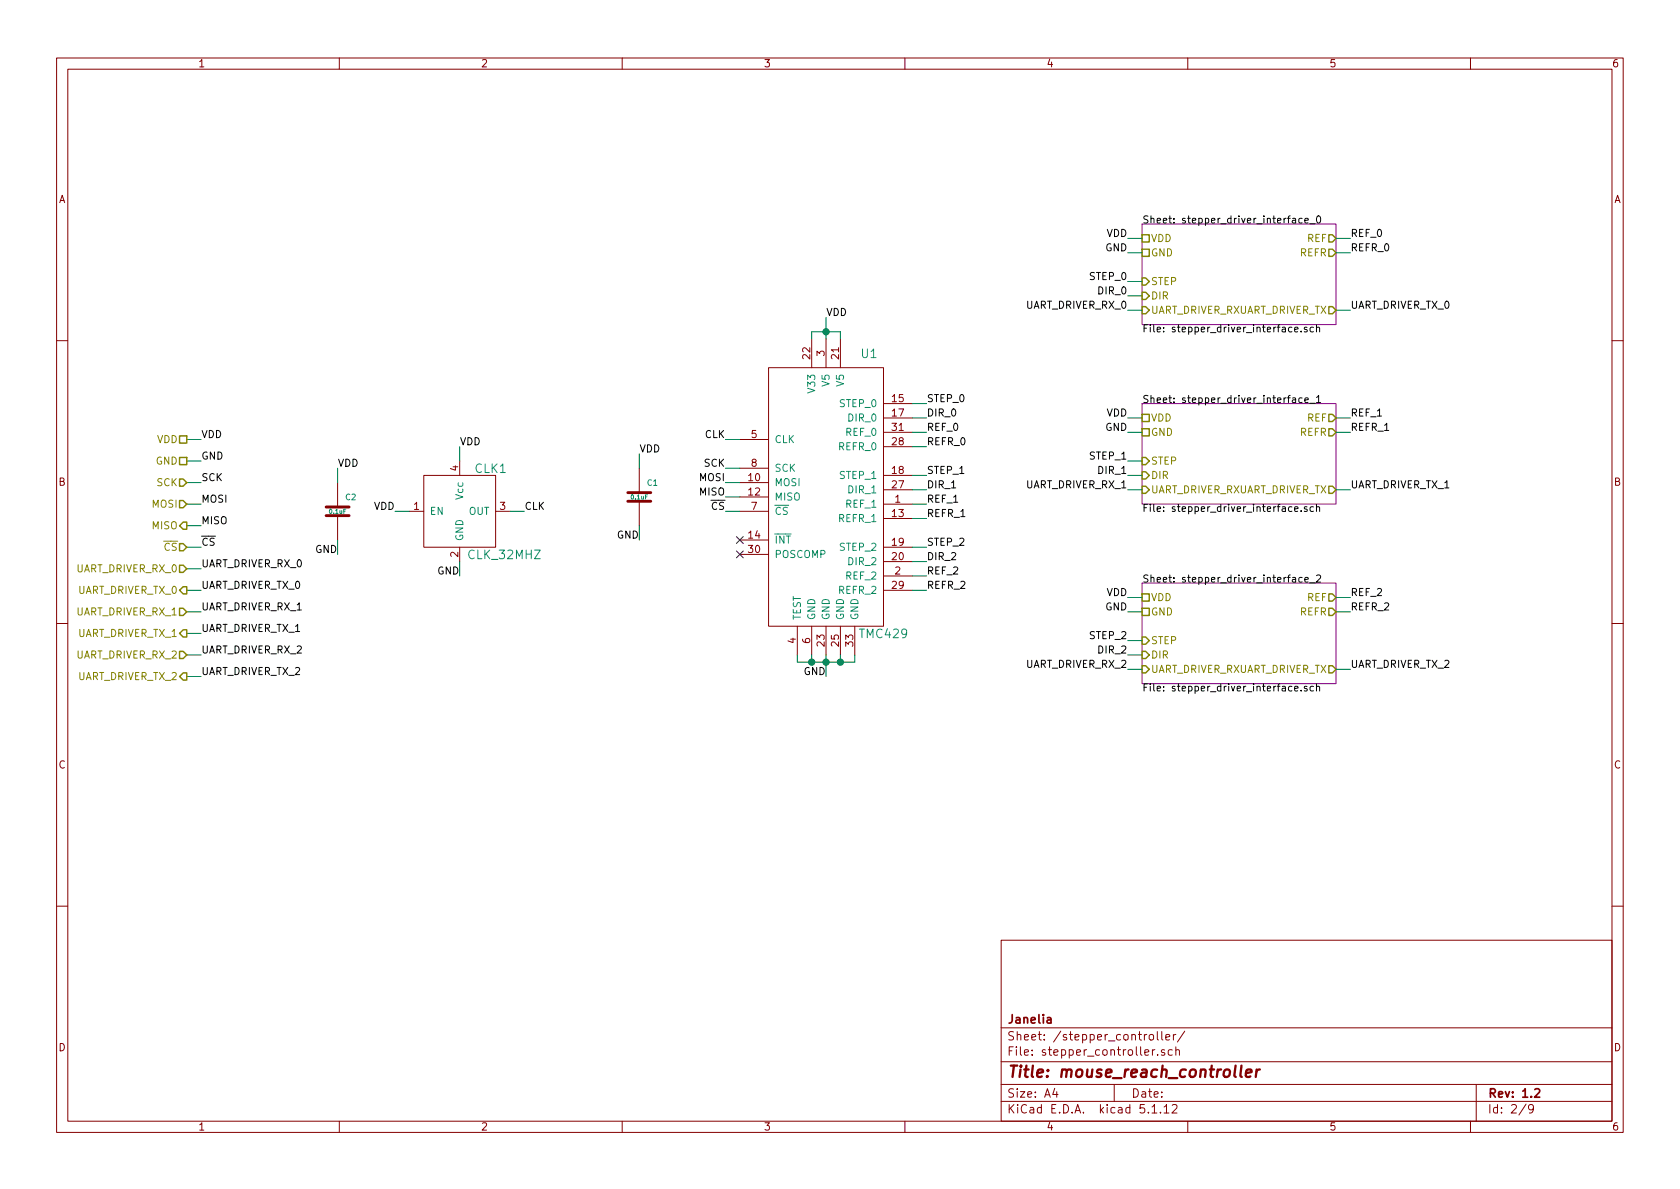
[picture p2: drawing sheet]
EESchema Schematic File Version 4
EELAYER 30 0
EELAYER END
$Descr A4 11693 8268
encoding utf-8
Sheet 2 9
Title "mouse_reach_controller"
Date ""
Rev "1.2"
Comp "Janelia"
Comment1 ""
Comment2 ""
Comment3 ""
Comment4 ""
$EndDescr
$Comp
L mouse_reach_controller:0.1uF_0402 C2
U 1 1
P 2350 3550
F 0 "C2" H 2400 3650 40  0000 L CNN
F 1 "0.1uF" H 2350 3550 30  0000 C CNN
F 2 "mouse_reach_controller:SM0402" H 2388 3400 30  0001 C CNN
F 3 "" H 2350 3550 60  0001 C CNN
F 4 "Digi-Key" H 2450 3750 60  0001 C CNN "Vendor"
F 5 "311-1375-1-ND" H 2550 3850 60  0001 C CNN "Vendor Part Number"
F 6 "CAP CER 0.1UF 25V Y5V" H 2650 3950 60  0001 C CNN "Description"
F 7 "0402" H 2350 3550 50  0001 C CNN "Package"
F 8 "Yageo" H 2350 3550 50  0001 C CNN "Manufacturer"
F 9 "CC0402ZRY5V8BB104" H 2350 3550 50  0001 C CNN "Manufacturer Part Number"
	1    2350 3550
	1    0    0    -1  
$EndComp
Wire Wire Line
	3550 3550 3650 3550
Wire Wire Line
	3200 3900 3200 4000
Wire Wire Line
	3200 3200 3200 3100
Wire Wire Line
	2850 3550 2750 3550
Text Label 3200 3100 0    50   ~ 0
VDD
Text Label 2750 3550 2    50   ~ 0
VDD
Wire Wire Line
	2350 3350 2350 3250
Wire Wire Line
	2350 3750 2350 3850
Text Label 3200 4000 2    50   ~ 0
GND
Text Label 3650 3550 0    50   ~ 0
CLK
Text Label 2350 3250 0    50   ~ 0
VDD
Text Label 2350 3850 2    50   ~ 0
GND
$Sheet
S 7950 1550 1350 700 
U 618487C2
F0 "stepper_driver_interface_0" 50
F1 "stepper_driver_interface.sch" 50
F2 "STEP" I L 7950 1950 50 
F3 "DIR" I L 7950 2050 50 
F4 "VDD" U L 7950 1650 50 
F5 "GND" U L 7950 1750 50 
F6 "REF" O R 9300 1650 50 
F7 "REFR" O R 9300 1750 50 
F8 "UART_DRIVER_RX" I L 7950 2150 50 
F9 "UART_DRIVER_TX" O R 9300 2150 50 
$EndSheet
Wire Wire Line
	6350 2800 6450 2800
Text Label 6450 2800 0    50   ~ 0
STEP_0
Wire Wire Line
	7950 1950 7850 1950
Text Label 7850 1950 2    50   ~ 0
STEP_0
Wire Wire Line
	6350 2900 6450 2900
Text Label 6450 2900 0    50   ~ 0
DIR_0
Wire Wire Line
	7950 2050 7850 2050
Text Label 7850 2050 2    50   ~ 0
DIR_0
Wire Wire Line
	6350 3000 6450 3000
Text Label 6450 3000 0    50   ~ 0
REF_0
Wire Wire Line
	6350 3100 6450 3100
Text Label 6450 3100 0    50   ~ 0
REFR_0
Wire Wire Line
	9300 1750 9400 1750
Text Label 9400 1750 0    50   ~ 0
REFR_0
Wire Wire Line
	9300 1650 9400 1650
Text Label 9400 1650 0    50   ~ 0
REF_0
Wire Wire Line
	7950 1650 7850 1650
Text Label 7850 1650 2    50   ~ 0
VDD
Wire Wire Line
	7950 1750 7850 1750
Text Label 7850 1750 2    50   ~ 0
GND
Wire Wire Line
	5550 4550 5550 4600
Wire Wire Line
	5550 4600 5650 4600
Wire Wire Line
	5950 4600 5950 4550
Wire Wire Line
	5650 4550 5650 4600
Connection ~ 5650 4600
Wire Wire Line
	5650 4600 5750 4600
Wire Wire Line
	5750 4550 5750 4600
Connection ~ 5750 4600
Wire Wire Line
	5750 4600 5850 4600
Wire Wire Line
	5850 4550 5850 4600
Connection ~ 5850 4600
Wire Wire Line
	5850 4600 5950 4600
Wire Wire Line
	5750 4600 5750 4700
Text Label 5750 4700 2    50   ~ 0
GND
Wire Wire Line
	5150 3050 5050 3050
Text Label 5050 3050 2    50   ~ 0
CLK
Wire Wire Line
	6350 3300 6450 3300
Text Label 6450 3300 0    50   ~ 0
STEP_1
Wire Wire Line
	6350 3400 6450 3400
Text Label 6450 3400 0    50   ~ 0
DIR_1
Wire Wire Line
	6350 3500 6450 3500
Text Label 6450 3500 0    50   ~ 0
REF_1
Wire Wire Line
	6350 3600 6450 3600
Text Label 6450 3600 0    50   ~ 0
REFR_1
Wire Wire Line
	6350 3800 6450 3800
Text Label 6450 3800 0    50   ~ 0
STEP_2
Wire Wire Line
	6350 3900 6450 3900
Text Label 6450 3900 0    50   ~ 0
DIR_2
Wire Wire Line
	6350 4000 6450 4000
Text Label 6450 4000 0    50   ~ 0
REF_2
Wire Wire Line
	6350 4100 6450 4100
Text Label 6450 4100 0    50   ~ 0
REFR_2
Wire Wire Line
	5150 3250 5050 3250
Text Label 5050 3250 2    50   ~ 0
SCK
Wire Wire Line
	5150 3350 5050 3350
Text Label 5050 3350 2    50   ~ 0
MOSI
Wire Wire Line
	5150 3450 5050 3450
Text Label 5050 3450 2    50   ~ 0
MISO
Wire Wire Line
	5150 3550 5050 3550
Text Label 5050 3550 2    50   ~ 0
~CS
$Comp
L mouse_reach_controller:0.1uF_0402 C1
U 1 1
P 4450 3450
F 0 "C1" H 4500 3550 40  0000 L CNN
F 1 "0.1uF" H 4450 3450 30  0000 C CNN
F 2 "mouse_reach_controller:SM0402" H 4488 3300 30  0001 C CNN
F 3 "" H 4450 3450 60  0001 C CNN
F 4 "Digi-Key" H 4550 3650 60  0001 C CNN "Vendor"
F 5 "311-1375-1-ND" H 4650 3750 60  0001 C CNN "Vendor Part Number"
F 6 "CAP CER 0.1UF 25V Y5V" H 4750 3850 60  0001 C CNN "Description"
F 7 "0402" H 4450 3450 50  0001 C CNN "Package"
F 8 "Yageo" H 4450 3450 50  0001 C CNN "Manufacturer"
F 9 "CC0402ZRY5V8BB104" H 4450 3450 50  0001 C CNN "Manufacturer Part Number"
	1    4450 3450
	1    0    0    -1  
$EndComp
Wire Wire Line
	4450 3250 4450 3150
Wire Wire Line
	4450 3650 4450 3750
Text Label 4450 3150 0    50   ~ 0
VDD
Text Label 4450 3750 2    50   ~ 0
GND
Wire Wire Line
	5650 2350 5650 2300
Wire Wire Line
	5650 2300 5750 2300
Wire Wire Line
	5850 2300 5850 2350
Wire Wire Line
	5750 2350 5750 2300
Connection ~ 5750 2300
Wire Wire Line
	5750 2300 5850 2300
Wire Wire Line
	5750 2300 5750 2200
Text Label 5750 2200 0    50   ~ 0
VDD
Text HLabel 1300 3500 0    50   Input ~ 0
MOSI
Wire Wire Line
	1300 3500 1400 3500
Text Label 1400 3500 0    50   ~ 0
MOSI
Text HLabel 1300 3650 0    50   Output ~ 0
MISO
Wire Wire Line
	1300 3650 1400 3650
Text Label 1400 3650 0    50   ~ 0
MISO
Text HLabel 1300 3800 0    50   Input ~ 0
~CS
Wire Wire Line
	1300 3800 1400 3800
Text Label 1400 3800 0    50   ~ 0
~CS
Text HLabel 1300 3050 0    50   UnSpc ~ 0
VDD
Wire Wire Line
	1300 3050 1400 3050
Text Label 1400 3050 0    50   ~ 0
VDD
Text HLabel 1300 3200 0    50   UnSpc ~ 0
GND
Wire Wire Line
	1300 3200 1400 3200
Text Label 1400 3200 0    50   ~ 0
GND
Text HLabel 1300 3950 0    50   Input ~ 0
UART_DRIVER_RX_0
Wire Wire Line
	1300 3950 1400 3950
Text Label 1400 3950 0    50   ~ 0
UART_DRIVER_RX_0
NoConn ~ 5150 3750
NoConn ~ 5150 3850
Wire Wire Line
	7950 2150 7850 2150
Text Label 7850 2150 2    50   ~ 0
UART_DRIVER_RX_0
$Sheet
S 7950 2800 1350 700 
U 6187A5D3
F0 "stepper_driver_interface_1" 50
F1 "stepper_driver_interface.sch" 50
F2 "STEP" I L 7950 3200 50 
F3 "DIR" I L 7950 3300 50 
F4 "VDD" U L 7950 2900 50 
F5 "GND" U L 7950 3000 50 
F6 "REF" O R 9300 2900 50 
F7 "REFR" O R 9300 3000 50 
F8 "UART_DRIVER_RX" I L 7950 3400 50 
F9 "UART_DRIVER_TX" O R 9300 3400 50 
$EndSheet
Wire Wire Line
	7950 3200 7850 3200
Text Label 7850 3200 2    50   ~ 0
STEP_1
Wire Wire Line
	7950 3300 7850 3300
Text Label 7850 3300 2    50   ~ 0
DIR_1
Wire Wire Line
	9300 3000 9400 3000
Text Label 9400 3000 0    50   ~ 0
REFR_1
Wire Wire Line
	9300 2900 9400 2900
Text Label 9400 2900 0    50   ~ 0
REF_1
Wire Wire Line
	7950 2900 7850 2900
Text Label 7850 2900 2    50   ~ 0
VDD
Wire Wire Line
	7950 3000 7850 3000
Text Label 7850 3000 2    50   ~ 0
GND
Wire Wire Line
	7950 3400 7850 3400
Text Label 7850 3400 2    50   ~ 0
UART_DRIVER_RX_1
Text HLabel 1300 4100 0    50   Output ~ 0
UART_DRIVER_TX_0
Wire Wire Line
	1300 4100 1400 4100
Text Label 1400 4100 0    50   ~ 0
UART_DRIVER_TX_0
Text HLabel 1300 4250 0    50   Input ~ 0
UART_DRIVER_RX_1
Wire Wire Line
	1300 4250 1400 4250
Text Label 1400 4250 0    50   ~ 0
UART_DRIVER_RX_1
$Sheet
S 7950 4050 1350 700 
U 61880876
F0 "stepper_driver_interface_2" 50
F1 "stepper_driver_interface.sch" 50
F2 "STEP" I L 7950 4450 50 
F3 "DIR" I L 7950 4550 50 
F4 "VDD" U L 7950 4150 50 
F5 "GND" U L 7950 4250 50 
F6 "REF" O R 9300 4150 50 
F7 "REFR" O R 9300 4250 50 
F8 "UART_DRIVER_RX" I L 7950 4650 50 
F9 "UART_DRIVER_TX" O R 9300 4650 50 
$EndSheet
Wire Wire Line
	7950 4450 7850 4450
Text Label 7850 4450 2    50   ~ 0
STEP_2
Wire Wire Line
	7950 4550 7850 4550
Text Label 7850 4550 2    50   ~ 0
DIR_2
Wire Wire Line
	9300 4250 9400 4250
Text Label 9400 4250 0    50   ~ 0
REFR_2
Wire Wire Line
	9300 4150 9400 4150
Text Label 9400 4150 0    50   ~ 0
REF_2
Wire Wire Line
	7950 4150 7850 4150
Text Label 7850 4150 2    50   ~ 0
VDD
Wire Wire Line
	7950 4250 7850 4250
Text Label 7850 4250 2    50   ~ 0
GND
Wire Wire Line
	7950 4650 7850 4650
Text Label 7850 4650 2    50   ~ 0
UART_DRIVER_RX_2
Text HLabel 1300 3350 0    50   Input ~ 0
SCK
Wire Wire Line
	1300 3350 1400 3350
Text Label 1400 3350 0    50   ~ 0
SCK
$Comp
L mouse_reach_controller:TMC429 U1
U 1 1
P 5750 3450
F 0 "U1" H 6050 4450 60  0000 C CNN
F 1 "TMC429" H 6150 2500 60  0000 C CNN
F 2 "mouse_reach_controller:QFN-32-1EP_5x5mm_P0.5mm_EP3.3x3.3mm" H 6000 4300 60  0001 C CNN
F 3 "" H 6100 4400 60  0001 C CNN
F 4 "1460-1071-1-ND" H 6200 4500 60  0001 C CNN "Vendor Part Number"
F 5 "IC MOTOR CONTROLLER SPI 32QFN" H 6300 4600 60  0001 C CNN "Description"
F 6 "Digi-Key" H 6400 4700 60  0001 C CNN "Vendor"
F 7 "Trinamic Motion Control GmbH" H 5750 3450 50  0001 C CNN "Manufacturer"
F 8 "TMC429-LI-T" H 5750 3450 50  0001 C CNN "Manufacturer Part Number"
	1    5750 3450
	1    0    0    -1  
$EndComp
$Comp
L mouse_reach_controller:CLK_32MHZ_WURTH CLK1
U 1 1
P 3200 3550
F 0 "CLK1" H 3300 3850 60  0000 L CNN
F 1 "CLK_32MHZ" H 3250 3250 60  0000 L CNN
F 2 "mouse_reach_controller:XTAL_WURTH" H 3150 4750 60  0001 C CNN
F 3 "" H 3200 3550 60  0001 C CNN
F 4 "Digi-Key" H 3150 4450 60  0001 C CNN "Vendor"
F 5 "732-831068248CT-ND" H 3250 4550 60  0001 C CNN "Vendor Part Number"
F 6 "XTAL OSC XO 32.0000MHZ CMOS" H 3350 4650 60  0001 C CNN "Description"
F 7 "Würth Elektronik" H 3150 4850 50  0001 C CNN "Manufacturer"
F 8 "831068248" H 3200 4950 50  0001 C CNN "Manufacturer Part Number"
	1    3200 3550
	1    0    0    -1  
$EndComp
Wire Wire Line
	9300 2150 9400 2150
Text Label 9400 2150 0    50   ~ 0
UART_DRIVER_TX_0
Wire Wire Line
	9300 3400 9400 3400
Text Label 9400 3400 0    50   ~ 0
UART_DRIVER_TX_1
Wire Wire Line
	9300 4650 9400 4650
Text Label 9400 4650 0    50   ~ 0
UART_DRIVER_TX_2
Text HLabel 1300 4400 0    50   Output ~ 0
UART_DRIVER_TX_1
Wire Wire Line
	1300 4400 1400 4400
Text Label 1400 4400 0    50   ~ 0
UART_DRIVER_TX_1
Text HLabel 1300 4550 0    50   Input ~ 0
UART_DRIVER_RX_2
Wire Wire Line
	1300 4550 1400 4550
Text Label 1400 4550 0    50   ~ 0
UART_DRIVER_RX_2
Text HLabel 1300 4700 0    50   Output ~ 0
UART_DRIVER_TX_2
Wire Wire Line
	1300 4700 1400 4700
Text Label 1400 4700 0    50   ~ 0
UART_DRIVER_TX_2
$EndSCHEMATC
